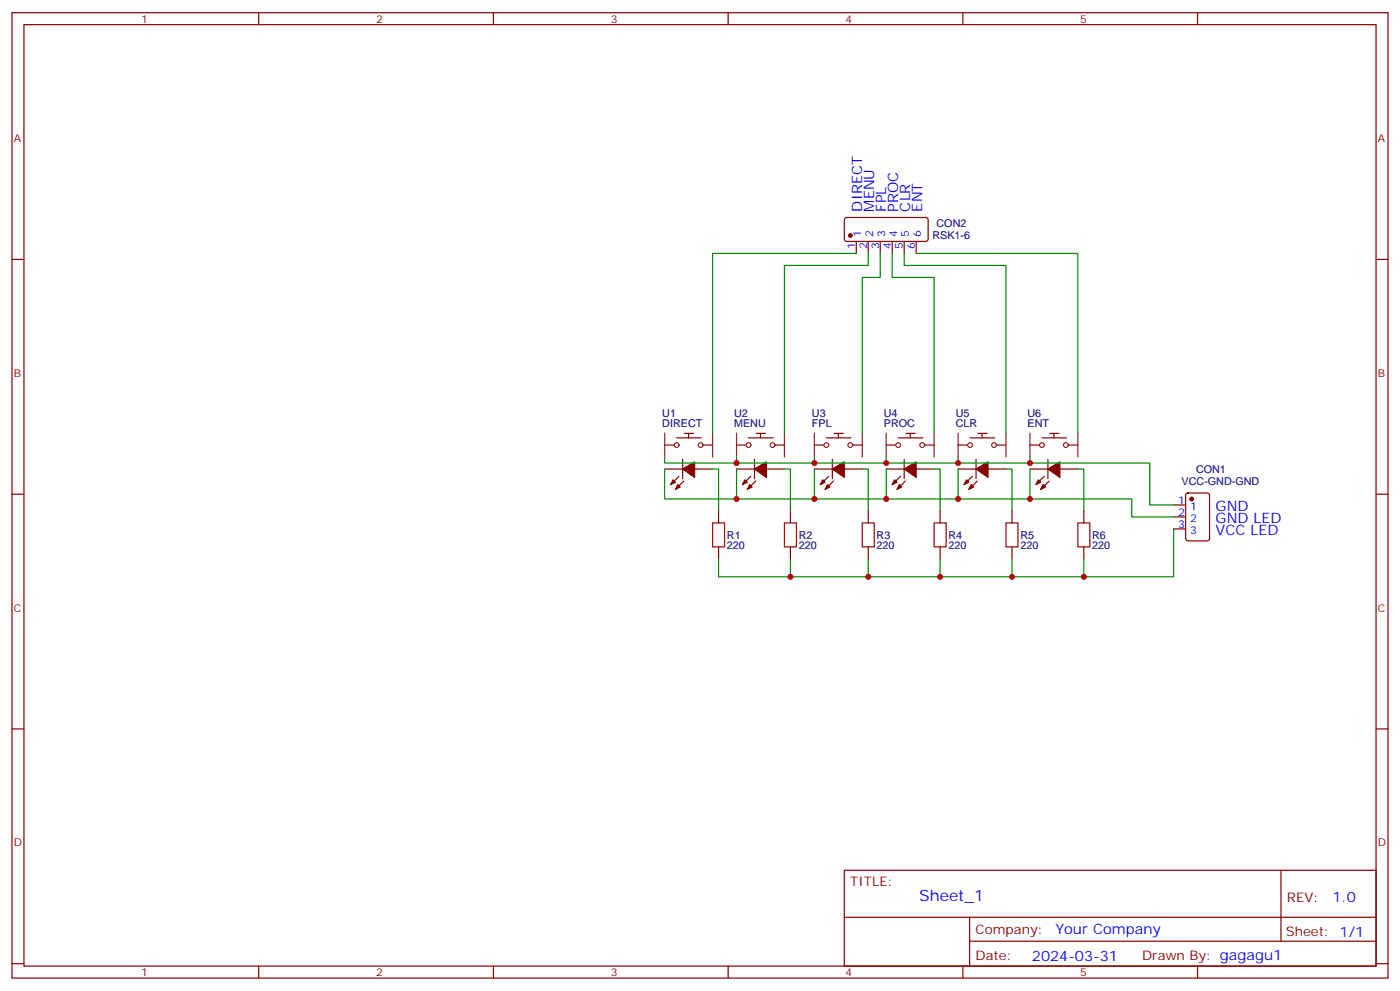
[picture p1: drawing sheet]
<svg xmlns="http://www.w3.org/2000/svg" width="412mm" height="292mm" viewBox="0 0 412 292" stroke-linecap="round" stroke-linejoin="round" font-family="sans-serif">
<g fill="none" stroke="#870000" stroke-width=".35">
<path d="M3.5 3.7h405.4v284.4h-405.4zM7.1 7.3h398.2v277.3h-398.2zM76.2 3.7v3.6M145.3 3.7v3.6M214.5 3.7v3.6M283.6 3.7v3.6M352.8 3.7v3.6M3.5 76.4h3.6M248.9 64.3l.5-.2h23.6l.4 .7-.1 5.9-.6 .4h-23.6l-.4-.7v-5.6zM252.2 71.1v3.5M255.8 71.1v3.5M259.3 71.1v3.5"/>
<path d="M262.8 71.1v3.5M266.3 71.1v3.5M269.9 71.1v3.5M405.3 76.4h3.6M195.8 138.1h5.3M201.1 135.3v5.7M204.6 138.1h5.3M217 138.1h5.2M222.2 135.3v5.7M225.8 138.1h5.3M239.9 138.1h5.3M245.2 135.3v5.7"/>
<path d="M248.7 138.1h5.3M261.1 138.1h5.2M266.3 135.3v5.7M269.9 138.1h5.3M282.2 138.1h5.3M287.5 135.3v5.7M291 138.1h5.3M303.4 138.1h5.3M308.7 135.3v5.7M312.2 138.1h5.3M3.5 145.6h3.6M200 140.3l-2.4 2.4"/>
<path d="M201.4 141.7l-2.4 2.4M211.7 150.5v3.5M221.2 140.3l-2.5 2.4M222.6 141.7l-2.5 2.4M232.8 150.5v3.5M244.1 140.3l-2.4 2.4M245.5 141.7l-2.4 2.4M255.8 150.5v3.5M265.3 140.3l-2.5 2.4M266.7 141.7l-2.5 2.4M276.9 150.5v3.5M286.5 140.3l-2.5 2.4"/>
<path d="M287.9 141.7l-2.5 2.4M298.1 150.5v3.5M307.6 140.3l-2.4 2.4M309 141.7l-2.4 2.4M319.3 150.5v3.5M345.7 148.7h3.5M345.7 152.3h3.5M345.7 155.8h3.5M349.5 145.4l.5-.2h5.6l.7 .4v13l-.5 .7h-5.8l-.7-.4-.1-13zM405.3 145.6h3.6M211.7 161.1v3.5M232.8 161.1v3.5"/>
<path d="M255.8 161.1v3.5M276.9 161.1v3.5M298.1 161.1v3.5M319.3 161.1v3.5M3.5 214.7h3.6M405.3 214.7h3.6M248.7 256.3h156.6v28.3h-156.6zM377.3 256.4v20.8M248.7 270.2h156.5M285.6 277.2h119.6M285.6 270.2v14.1M3.5 283.8h3.6"/>
<path d="M76.2 284.6v3.5M145.3 284.6v3.5M214.5 284.6v3.5M283.6 284.6v3.5M352.8 284.6v3.5M405.3 283.8h3.6"/>
</g>
<g fill="none" stroke="#900" stroke-width=".35">
<path d="M195.8 131.1h2.7M199.3 129h7.3M201.6 127.7h2.7M202.8 127.7v1.3M207.1 131.1h2.7M217 131.1h2.6M220.5 129h7.3M222.8 127.7h2.7M224 127.7v1.3M228.2 131.1h2.7M239.9 131.1h2.7M243.4 129h7.3"/>
<path d="M245.7 127.7h2.7M246.9 127.7v1.3M251.2 131.1h2.7M261.1 131.1h2.6M264.6 129h7.3M266.9 127.7h2.7M268.1 127.7v1.3M272.3 131.1h2.7M282.2 131.1h2.7M285.8 129h7.2M288 127.7h2.7M289.3 127.7v1.3"/>
<path d="M293.5 131.1h2.7M303.4 131.1h2.7M306.9 129h7.3M309.2 127.7h2.7M310.4 127.7v1.3M314.7 131.1h2.7"/>
</g>
<g fill="none" stroke="#8c2424" stroke-width=".35">
<path d="M195.8 127.6v7M209.9 127.6v7M217 127.6v7M231.1 127.6v7M239.9 127.6v7M254 127.6v7M261.1 127.6v7M275.2 127.6v7M282.2 127.6v7M296.3 127.6v7M303.4 127.6v7M317.5 127.6v7"/>
<circle cx="199.3" cy="131.1" r=".71"/>
<circle cx="206.4" cy="131.1" r=".71"/>
<circle cx="220.5" cy="131.1" r=".71"/>
<circle cx="227.5" cy="131.1" r=".71"/>
<circle cx="243.4" cy="131.1" r=".71"/>
<circle cx="250.5" cy="131.1" r=".71"/>
<circle cx="264.6" cy="131.1" r=".71"/>
<circle cx="271.6" cy="131.1" r=".71"/>
<circle cx="285.8" cy="131.1" r=".71"/>
<circle cx="292.8" cy="131.1" r=".71"/>
<circle cx="306.9" cy="131.1" r=".71"/>
<circle cx="314" cy="131.1" r=".71"/>
</g>
<g fill="#870000" stroke="#870000" stroke-width=".35">
<path d="M284.7 141.3l.7 .7-1.4 .7z"/>
<path d="M286.1 142.7l.7 .7-1.4 .7z"/>
<path d="M287.5 138.1l3.5-2.1v4.6z"/>
<path d="M305.9 141.3l.7 .7-1.4 .7z"/>
<path d="M307.3 142.7l.7 .7-1.4 .7z"/>
<path d="M308.7 138.1l3.5-2.1v4.6z"/>
<path d="M242.4 141.3l.7 .7-1.4 .7z"/>
<path d="M243.8 142.7l.7 .7-1.4 .7z"/>
<path d="M245.2 138.1l3.5-2.1v4.6z"/>
<path d="M263.5 141.3l.7 .7-1.4 .7z"/>
<path d="M264.9 142.7l.7 .7-1.4 .7z"/>
<path d="M266.3 138.1l3.6-2.1v4.6z"/>
<path d="M219.4 141.3l.7 .7-1.4 .7z"/>
<path d="M220.8 142.7l.7 .7-1.4 .7z"/>
<path d="M222.2 138.1l3.6-2.1v4.6z"/>
<path d="M198.3 141.3l.7 .7-1.4 .7z"/>
<path d="M199.7 142.7l.7 .7-1.4 .7z"/>
<path d="M201.1 138.1l3.5-2.1v4.6z"/>
<circle cx="250.5" cy="69.4" r=".53"/>
<circle cx="351" cy="147" r=".53"/>
</g>
<g fill="none" stroke="#008700" stroke-width=".35">
<path d="M252.2 74.6h-42.3v53M255.8 74.6v3.6h-24.7v49.4M259.3 74.6v7.1h-5.3v45.9M262.8 74.6v7.1h12.4v45.9M266.3 74.6v3.6h30v49.4M269.9 74.6h47.6v53M195.8 138.1v8.9h21.2M195.8 134.6v1.8h142.9v12.3h7M209.9 138.1h1.8v12.4M217 138.1v8.9h22.9M217 134.6v1.8M231.1 138.1h1.7v12.4"/>
<path d="M239.9 138.1v8.9h21.2M239.9 134.6v1.8M254 138.1h1.8v12.4M261.1 138.1v8.9h21.1M261.1 134.6v1.8M275.2 138.1h1.7v12.4M282.2 138.1v8.9h21.2M282.2 134.6v1.8M296.3 138.1h1.8v12.4M303.4 138.1v8.9h30v5.3h12.3M303.4 134.6v1.8M317.5 138.1h1.8v12.4"/>
<path d="M345.7 155.8v14.1h-47.6M211.7 164.6v5.3h21.1v-5.3M255.8 164.6v5.3h-23M276.9 164.6v5.3h-21.1M298.1 164.6v5.3h-21.2M319.3 164.6v5.3"/>
</g>
<path d="M209.9 154h3.5v7.1h-3.5zM231.1 154h3.5v7.1h-3.5zM254 154h3.5v7.1h-3.5zM275.2 154h3.5v7.1h-3.5zM296.3 154h3.6v7.1h-3.6zM317.5 154h3.5v7.1h-3.5z" fill="none" stroke="#a10000" stroke-width=".35"/>
<g fill="#c00">
<circle cx="232.8" cy="169.9" r=".88"/>
<circle cx="255.8" cy="169.9" r=".88"/>
<circle cx="276.9" cy="169.9" r=".88"/>
<circle cx="298.1" cy="169.9" r=".88"/>
<circle cx="319.3" cy="169.9" r=".88"/>
<circle cx="303.4" cy="147" r=".88"/>
<circle cx="282.2" cy="147" r=".88"/>
<circle cx="261.1" cy="147" r=".88"/>
<circle cx="239.9" cy="147" r=".88"/>
<circle cx="217" cy="147" r=".88"/>
<circle cx="217" cy="136.4" r=".88"/>
<circle cx="239.9" cy="136.4" r=".88"/>
<circle cx="261.1" cy="136.4" r=".88"/>
<circle cx="282.2" cy="136.4" r=".88"/>
<circle cx="303.4" cy="136.4" r=".88"/>
</g>
<text font-size="4.6" fill="#00f" x="270.8" y="265.4">Sheet_1</text>
<g font-size="4.2" fill="#00f">
<text x="254" y="62.3" transform="rotate(-90 254 62.3)">DIRECT</text>
<text x="257.5" y="62.3" transform="rotate(-90 257.5 62.3)">MENU</text>
<text x="261.1" y="62.3" transform="rotate(-90 261.1 62.3)">FPL</text>
<text x="264.6" y="62.3" transform="rotate(-90 264.6 62.3)">PROC</text>
<text x="268.1" y="62.3" transform="rotate(-90 268.1 62.3)">CLR</text>
<text x="271.6" y="62.3" transform="rotate(-90 271.6 62.3)">ENT</text>
<text x="358.1" y="150.5">GND</text>
<text x="358.1" y="154">GND LED</text>
<text x="358.1" y="157.6">VCC LED</text>
<text x="392.5" y="265.6">1.0</text>
<text x="310.9" y="275.2">Your Company</text>
<text x="304" y="283">2024-03-31</text>
</g>
<g font-size="3.9" fill="#800">
<text x="250.5" y="260.9">TITLE:</text>
<text x="379.1" y="265.6">REV:</text>
<text x="287.4" y="275.1">Company:</text>
<text x="378.7" y="275.7">Sheet: 1/1</text>
<text x="287.4" y="282.8">Date:</text>
<text x="336.4" y="282.9">Drawn By: gagagu1</text>
</g>
<g font-size="3.2" fill="#800">
<text x="41.6" y="6.7">1</text>
<text x="110.8" y="6.7">2</text>
<text x="179.9" y="6.7">3</text>
<text x="249.1" y="6.7">4</text>
<text x="318.2" y="6.7">5</text>
<text x="4.1" y="41.8">A</text>
<text x="405.9" y="41.8">A</text>
<text x="4.1" y="111">B</text>
<text x="405.9" y="111">B</text>
<text x="4.1" y="180.1">C</text>
<text x="405.9" y="180.1">C</text>
<text x="4.1" y="249.3">D</text>
<text x="405.9" y="249.3">D</text>
<text x="41.6" y="287.5">1</text>
<text x="110.8" y="287.5">2</text>
<text x="179.9" y="287.5">3</text>
<text x="249.1" y="287.5">4</text>
<text x="318.2" y="287.5">5</text>
</g>
<g font-size="3.2" fill="#00f">
<text x="253.6" y="69.8" transform="rotate(-90 253.6 69.8)">1</text>
<text x="257.2" y="69.8" transform="rotate(-90 257.2 69.8)">2</text>
<text x="260.7" y="69.8" transform="rotate(-90 260.7 69.8)">3</text>
<text x="264.2" y="69.8" transform="rotate(-90 264.2 69.8)">4</text>
<text x="267.8" y="69.8" transform="rotate(-90 267.8 69.8)">5</text>
<text x="271.3" y="69.8" transform="rotate(-90 271.3 69.8)">6</text>
<text x="251.9" y="73.3" transform="rotate(-90 251.9 73.3)">1</text>
<text x="255.4" y="73.3" transform="rotate(-90 255.4 73.3)">2</text>
<text x="258.9" y="73.3" transform="rotate(-90 258.9 73.3)">3</text>
<text x="262.5" y="73.3" transform="rotate(-90 262.5 73.3)">4</text>
<text x="266" y="73.3" transform="rotate(-90 266 73.3)">5</text>
<text x="269.5" y="73.3" transform="rotate(-90 269.5 73.3)">6</text>
<text x="347.1" y="148.4">1</text>
<text x="347.1" y="151.9">2</text>
<text x="347.1" y="155.4">3</text>
<text x="350.6" y="150.1">1</text>
<text x="350.6" y="153.7">2</text>
<text x="350.6" y="157.2">3</text>
</g>
<g font-size="3.2" fill="#000080">
<text x="274.7" y="70.5">RSK1-6</text>
<text x="275.9" y="67">CON2</text>
<text x="195.1" y="125.8">DIRECT</text>
<text x="195.1" y="122.7">U1</text>
<text x="216.3" y="125.8">MENU</text>
<text x="216.3" y="122.7">U2</text>
<text x="239.2" y="125.8">FPL</text>
<text x="239.2" y="122.7">U3</text>
<text x="260.3" y="125.8">PROC</text>
<text x="260.3" y="122.7">U4</text>
<text x="281.5" y="125.8">CLR</text>
<text x="281.5" y="122.7">U5</text>
<text x="302.7" y="125.8">ENT</text>
<text x="302.7" y="122.7">U6</text>
<text x="348.1" y="142.9">VCC-GND-GND</text>
<text x="352.3" y="139.4">CON1</text>
<text x="214.1" y="161.8">220</text>
<text x="214.1" y="158.7">R1</text>
<text x="235.3" y="161.8">220</text>
<text x="235.3" y="158.7">R2</text>
<text x="258.2" y="161.8">220</text>
<text x="258.2" y="158.7">R3</text>
<text x="279.4" y="161.8">220</text>
<text x="279.4" y="158.7">R4</text>
<text x="300.6" y="161.8">220</text>
<text x="300.6" y="158.7">R5</text>
<text x="321.7" y="161.8">220</text>
<text x="321.7" y="158.7">R6</text>
</g>
</svg>
